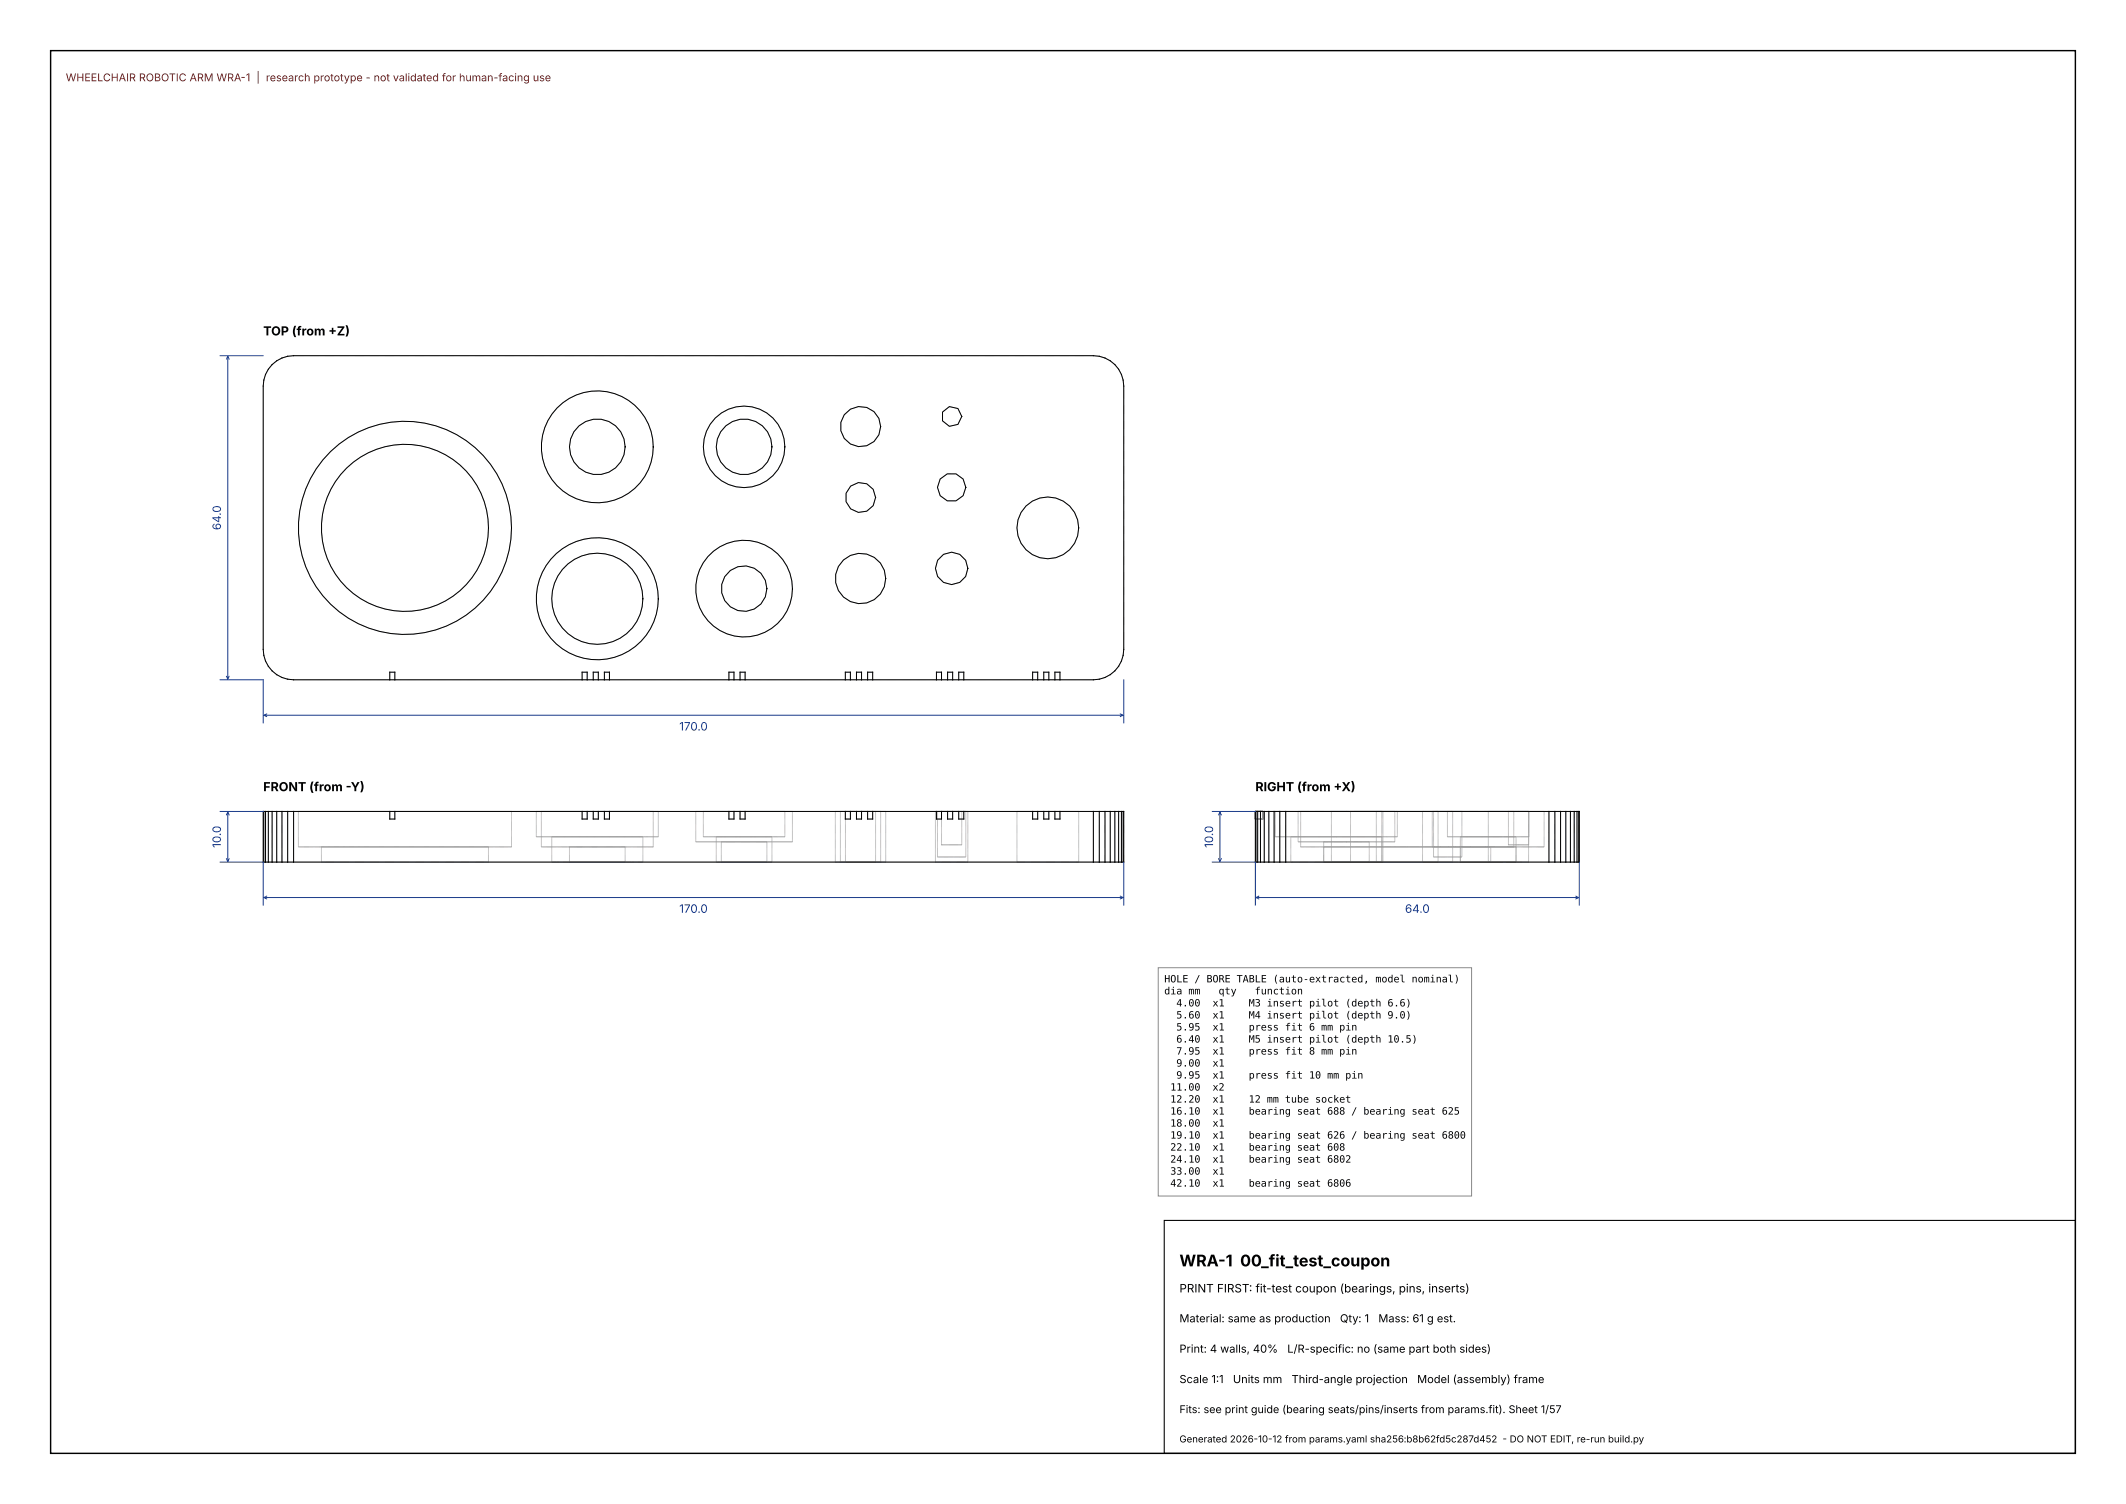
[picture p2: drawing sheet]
<svg xmlns="http://www.w3.org/2000/svg" width="420mm" height="297mm" viewBox="0 0 420 297" stroke-linecap="round" stroke-linejoin="round" font-family="sans-serif">
<path d="M10 10h400v277h-400z" fill="none" stroke="#000" stroke-width=".28"/>
<path d="M230 241h180v46h-180z" fill="none" stroke="#000" stroke-width=".21"/>
<g fill="none" stroke="#9a9a9a" stroke-width=".2">
<path d="M53.8 72a6 6 0 0 1 4.2-1.8h158a6 6 0 0 1 6 6v52a6 6 0 0 1-6 6h-158a6 6 0 0 1-6-6v-52a6 6 0 0 1 1.8-4.2zM186.2 81.4l1.4-1.1 1.6 .4 .8 1.5-.8 1.6-1.6 .4-1.4-1.1zM77 134.2v-1.5h1v1.5M115 134.2v-1.5h1v1.5M117.2 134.2v-1.5h1v1.5M119.4 134.2v-1.5h1v1.5M144 134.2v-1.5h1v1.5M146.2 134.2v-1.5h1v1.5M167 134.2v-1.5h1v1.5M169.2 134.2v-1.5h1v1.5M171.4 134.2v-1.5h1v1.5M185 134.2v-1.5h1v1.5"/>
<path d="M187.2 134.2v-1.5h1v1.5M189.4 134.2v-1.5h1v1.5M204 134.2v-1.5h1v1.5M206.2 134.2v-1.5h1v1.5M208.4 134.2v-1.5h1v1.5M52 160.2h170v10h-170zM52.1 160.2v10M52.5 160.2v10M53 160.2v10M53.8 160.2v10M54.7 160.2v10M55.7 160.2v10"/>
<path d="M56.8 160.2v10M58 160.2v10M58.9 160.2h42.2v7h-42.2zM63.5 167.2h33v3h-33zM77 160.2v1.5h1v-1.5M106 160.2h24v5h-24zM106.9 160.2h22.2v7h-22.2zM109 165.2h18v5h-18zM112.5 167.2h11v3h-11zM115 160.2v1.5h1v-1.5M117.2 160.2v1.5h1v-1.5M119.4 160.2v1.5h1v-1.5"/>
<path d="M137.4 160.2h19.2v6h-19.2zM139 160.2h16v5h-16zM141.5 165.2h11v5h-11zM142.5 166.2h9v4h-9zM144 160.2v1.5h1v-1.5M146.2 160.2v1.5h1v-1.5M165 160.2h10v10h-10zM166 160.2h8v10h-8zM167 160.2v1.5h1v-1.5M167 160.2h6v10h-6zM169.2 160.2v1.5h1v-1.5M171.4 160.2v1.5h1v-1.5"/>
<path d="M184.8 160.2h6.4v10h-6.4zM185 160.2v1.5h1M185.2 160.2h5.6v9h-5.6zM186 160.2h4v6.6h-4zM187.2 160.2v1.5h1v-1.5M189.4 160.2v1.5h1v-1.5M200.9 160.2h12.2v10h-12.2zM204 160.2v1.5h1v-1.5M206.2 160.2v1.5h1v-1.5M208.4 160.2v1.5h1v-1.5M216 160.2v10M217.2 160.2v10"/>
<path d="M218.3 160.2v10M219.3 160.2v10M220.2 160.2v10M221 160.2v10M221.5 160.2v10M221.9 160.2v10M248 160.2h64v10h-64zM248.1 160.2v10M248.5 160.2v10M249 160.2v10M249.5 160.2v1.5h-1.5M249.8 160.2v10"/>
<path d="M250.7 160.2v10M251.7 160.2v10M251.9 160.2h24.2M251.9 165.2h24.2M251.9 165.2h12.1M251.9 160.2v5M252.8 160.2v10M254 160.2v10M255 170.2h18M255 165.2h18M255 165.2h9M255 165.2v5"/>
<path d="M256.5 160.2h19M256.5 166.2h19M256.5 166.2h9.5M256.5 160.2v6M256.9 160.2h42.2M256.9 160.2h21.1M256.9 167.2h42.2M256.9 167.2h21.1M256.9 160.2v7M261.5 170.2h33M261.5 170.2h16.5M261.5 170.2h9"/>
<path d="M261.5 166.2h9M261.5 166.2h4.5M261.5 166.2v4M263 170.2h10M263 160.2h10M263 160.2v10M264 165.2h9M264 165.2h12.1M266 166.2h4.5M266 166.2h9.5M266.8 170.2h6.4M266.8 160.2h6.4"/>
<path d="M266.8 160.2v10M270.5 166.2v4M271.9 170.2h12.2M271.9 170.2h6.1M271.9 160.2h12.2M271.9 160.2h6.1M271.9 160.2v10M273 160.2v10M273 165.2v5M273.2 160.2v10M275.5 160.2v6M276.1 160.2v5"/>
<path d="M278 170.2h16.5M278 170.2h6.1M278 160.2h21.1M278 160.2h6.1M278 167.2h16.5M278 167.2h-16.5h33M278 167.2h21.1M281 170.2h6M281 160.2h6M281 160.2v10M282.9 160.2h22.2M282.9 160.2h11.1"/>
<path d="M282.9 167.2h22.2M282.9 167.2h11.1M282.9 160.2v7M283.2 160.2h5.6M283.2 169.2h5.6M283.2 160.2v9M284.1 160.2v10M286 160.2h16M286 160.2h8M286 165.2h16M286 165.2h8M286 160.2v5"/>
<path d="M287 160.2v10M288.5 170.2h11M288.5 170.2h5.5M288.5 167.2h11zM288.5 165.2h11M288.5 165.2h5.5M288.5 165.2v5M288.8 160.2v9M294 170.2h5.5M294 160.2h11.1M294 160.2h8M294 165.2h5.5"/>
<path d="M294 167.2h11.1M294 165.2h8M294 170.2h8M294 160.2h4M294 160.2v10M294.5 167.2v3M298 160.2h4M298 166.8h4M298 160.2v6.6M299.1 160.2v7M299.5 165.2v5M302 160.2v10"/>
<path d="M302 160.2v6.6M302 160.2v5M305.1 160.2v7M306 160.2v10M307.2 160.2v10M308.3 160.2v10M309.3 160.2v10M310.2 160.2v10M311 160.2v10M311.5 160.2v10M311.9 160.2v10"/>
<circle cx="118" cy="88.2" r="5.5"/>
<circle cx="118" cy="88.2" r="11.1"/>
<circle cx="147" cy="88.2" r="5.5"/>
<circle cx="147" cy="88.2" r="8"/>
<circle cx="170" cy="84.2" r="4"/>
<circle cx="170" cy="98.2" r="2.98"/>
<circle cx="188" cy="96.2" r="2.8"/>
<circle cx="80" cy="104.2" r="16.5"/>
<circle cx="80" cy="104.2" r="21"/>
<circle cx="118" cy="118.2" r="9"/>
<circle cx="118" cy="118.2" r="12"/>
<circle cx="147" cy="116.2" r="4.5"/>
<circle cx="147" cy="116.2" r="9.6"/>
<circle cx="170" cy="114.2" r="5"/>
<circle cx="188" cy="112.2" r="3.2"/>
<circle cx="207" cy="104.2" r="6.1"/>
</g>
<g fill="none" stroke="#000" stroke-width=".2">
<path d="M53.8 72a6 6 0 0 1 4.2-1.8h158a6 6 0 0 1 6 6v52a6 6 0 0 1-6 6h-158a6 6 0 0 1-6-6v-52a6 6 0 0 1 1.8-4.2zM186.2 81.4l1.4-1.1 1.6 .4 .8 1.5-.8 1.6-1.6 .4-1.4-1.1zM77 134.2v-1.5h1v1.5M115 134.2v-1.5h1v1.5M117.2 134.2v-1.5h1v1.5M119.4 134.2v-1.5h1v1.5M144 134.2v-1.5h1v1.5M146.2 134.2v-1.5h1v1.5M167 134.2v-1.5h1v1.5M169.2 134.2v-1.5h1v1.5M171.4 134.2v-1.5h1v1.5M185 134.2v-1.5h1v1.5"/>
<path d="M187.2 134.2v-1.5h1v1.5M189.4 134.2v-1.5h1v1.5M204 134.2v-1.5h1v1.5M206.2 134.2v-1.5h1v1.5M208.4 134.2v-1.5h1v1.5M52 160.2h170v10h-170zM52.1 160.2v10M52.5 160.2v10M53 160.2v10M53.8 160.2v10M54.7 160.2v10M55.7 160.2v10"/>
<path d="M56.8 160.2v10M58 160.2v10M77 160.2v1.5h1v-1.5M115 160.2v1.5h1v-1.5M117.2 160.2v1.5h1v-1.5M119.4 160.2v1.5h1v-1.5M144 160.2v1.5h1v-1.5M146.2 160.2v1.5h1v-1.5M167 160.2v1.5h1v-1.5M169.2 160.2v1.5h1v-1.5M171.4 160.2v1.5h1v-1.5M185 160.2v1.5h1v-1.5"/>
<path d="M187.2 160.2v1.5h1v-1.5M189.4 160.2v1.5h1v-1.5M204 160.2v1.5h1v-1.5M206.2 160.2v1.5h1v-1.5M208.4 160.2v1.5h1v-1.5M216 160.2v10M217.2 160.2v10M218.3 160.2v10M219.3 160.2v10M220.2 160.2v10M221 160.2v10M221.5 160.2v10"/>
<path d="M221.9 160.2v10M248 160.2h64v10h-64zM248.1 160.2v10M248.5 160.2v10M249 160.2v10M249.8 160.2v10M250.7 160.2v10M251.7 160.2v10M252.8 160.2v10M254 160.2v10M306 160.2v10M307.2 160.2v10"/>
<path d="M308.3 160.2v10M309.3 160.2v10M310.2 160.2v10M311 160.2v10M311.5 160.2v10M311.9 160.2v10"/>
<circle cx="118" cy="88.2" r="5.5"/>
<circle cx="118" cy="88.2" r="11.1"/>
<circle cx="147" cy="88.2" r="5.5"/>
<circle cx="147" cy="88.2" r="8"/>
<circle cx="170" cy="84.2" r="4"/>
<circle cx="170" cy="98.2" r="2.98"/>
<circle cx="188" cy="96.2" r="2.8"/>
<circle cx="80" cy="104.2" r="16.5"/>
<circle cx="80" cy="104.2" r="21"/>
<circle cx="118" cy="118.2" r="9"/>
<circle cx="118" cy="118.2" r="12"/>
<circle cx="147" cy="116.2" r="4.5"/>
<circle cx="147" cy="116.2" r="9.6"/>
<circle cx="170" cy="114.2" r="5"/>
<circle cx="188" cy="112.2" r="3.2"/>
<circle cx="207" cy="104.2" r="6.1"/>
</g>
<g fill="none" stroke="#1a3b8a" stroke-width=".2">
<path d="M43.5 70.2h8.5M44.7 70.9l.3-.5 .3 .5M45 70.4v63.7M43.5 134.2h8.5v8.5M44.7 133.5l.3 .6 .3-.6M222 134.2v8.5M52.1 141.2h169.8M52.7 141l-.6 .2 .6 .3M221.3 141l.6 .2-.6 .3M43.5 170.2h8.5v8.5M43.5 160.2h8.5M44.7 160.9l.3-.5 .3 .5"/>
<path d="M44.7 169.5l.3 .6 .3-.6M45 160.4v9.7M52.1 177.2h169.8M52.7 177l-.6 .2 .6 .3M221.3 177l.6 .2-.6 .3M222 170.2v8.5M239.5 170.2h8.5v8.5M239.5 160.2h8.5M240.7 160.9l.3-.5 .3 .5M240.7 169.5l.3 .6 .3-.6M241 160.4v9.7M248.1 177.2h63.8"/>
<path d="M248.7 177l-.6 .2 .6 .3M311.3 177l.6 .2-.6 .3M312 170.2v8.5"/>
</g>
<path d="M228.8 191.1h61.9v45.1h-61.9z" fill="#fff" stroke="#888" stroke-width=".2"/>
<text font-size="3.2" x="233" y="250.1">WRA-1 00_fit_test_coupon</text>
<g font-size="2.5">
<text x="52" y="66.2">TOP (from +Z)</text>
<text x="52" y="156.2">FRONT (from -Y)</text>
<text x="248" y="156.2">RIGHT (from +X)</text>
</g>
<g font-size="2.3" fill="#1a3b8a">
<text x="43.6" y="104.7" transform="rotate(-90 43.6 104.7)">64.0</text>
<text x="134.2" y="144.3">170.0</text>
<text x="43.6" y="167.4" transform="rotate(-90 43.6 167.4)">10.0</text>
<text x="239.6" y="167.4" transform="rotate(-90 239.6 167.4)">10.0</text>
<text x="134.2" y="180.3">170.0</text>
<text x="277.6" y="180.3">64.0</text>
</g>
<text font-size="2.3" x="233" y="255.2">PRINT FIRST: fit-test coupon (bearings, pins, inserts)</text>
<g font-size="2.2">
<text x="233" y="261.1">Material: same as production</text>
<text x="264.7" y="261.1">Qty: 1</text>
<text x="272.3" y="261.1">Mass: 61 g est.</text>
<text x="233" y="267.1">Print: 4 walls, 40%</text>
<text x="254.3" y="267.1">L/R-specific: no (same part both sides)</text>
<text x="233" y="273.1">Scale 1:1</text>
<text x="243.6" y="273.1">Units mm</text>
<text x="255.2" y="273.1">Third-angle projection</text>
<text x="280" y="273.1">Model (assembly) frame</text>
</g>
<text font-size="2.1" fill="#a01010" x="13" y="16.1">WHEELCHAIR ROBOTIC ARM WRA-1 | research prototype - not validated for human-facing use</text>
<text font-size="2.1" x="233" y="279.1">Fits: see print guide (bearing seats/pins/inserts from params.fit). Sheet 1/57</text>
<g font-size="2">
<text x="230" y="194">HOLE / BORE TABLE (auto-extracted, model nominal)</text>
<text x="230" y="196.4">dia mm</text>
<text x="240.7" y="196.4">qty</text>
<text x="247.9" y="196.4">function</text>
<text x="232.4" y="198.7">4.00</text>
<text x="232.4" y="201.1">5.60</text>
<text x="232.4" y="203.5">5.95</text>
<text x="239.5" y="198.7">x1</text>
<text x="239.5" y="201.1">x1</text>
<text x="239.5" y="203.5">x1</text>
<text x="246.7" y="198.7">M3 insert pilot (depth 6.6)</text>
<text x="246.7" y="201.1">M4 insert pilot (depth 9.0)</text>
<text x="246.7" y="203.5">press fit 6 mm pin</text>
<text x="232.4" y="205.9">6.40</text>
<text x="232.4" y="208.2">7.95</text>
<text x="239.5" y="205.9">x1</text>
<text x="239.5" y="208.2">x1</text>
<text x="246.7" y="205.9">M5 insert pilot (depth 10.5)</text>
<text x="246.7" y="208.2">press fit 8 mm pin</text>
<text x="231.2" y="215.4">11.00</text>
<text x="232.4" y="210.6">9.00</text>
<text x="232.4" y="213">9.95</text>
<text x="239.5" y="210.6">x1</text>
<text x="239.5" y="213">x1</text>
<text x="239.5" y="215.4">x2</text>
<text x="246.7" y="213">press fit 10 mm pin</text>
<text x="231.2" y="217.7">12.20</text>
<text x="231.2" y="220.1">16.10</text>
<text x="239.5" y="217.7">x1</text>
<text x="239.5" y="220.1">x1</text>
<text x="246.7" y="217.7">12 mm tube socket</text>
<text x="246.7" y="220.1">bearing seat 688 / bearing seat 625</text>
<text x="231.2" y="222.5">18.00</text>
<text x="231.2" y="224.8">19.10</text>
<text x="231.2" y="227.2">22.10</text>
<text x="239.5" y="222.5">x1</text>
<text x="239.5" y="224.8">x1</text>
<text x="239.5" y="227.2">x1</text>
<text x="246.7" y="224.8">bearing seat 626 / bearing seat 6800</text>
<text x="246.7" y="227.2">bearing seat 608</text>
<text x="231.2" y="229.6">24.10</text>
<text x="231.2" y="232">33.00</text>
<text x="239.5" y="229.6">x1</text>
<text x="239.5" y="232">x1</text>
<text x="246.7" y="229.6">bearing seat 6802</text>
<text x="231.2" y="234.3">42.10</text>
<text x="239.5" y="234.3">x1</text>
<text x="246.7" y="234.3">bearing seat 6806</text>
</g>
<text font-size="1.9" x="233" y="284.8">Generated 2026-10-12 from params.yaml sha256:b8b62fd5c287d452 - DO NOT EDIT, re-run build.py</text>
</svg>
